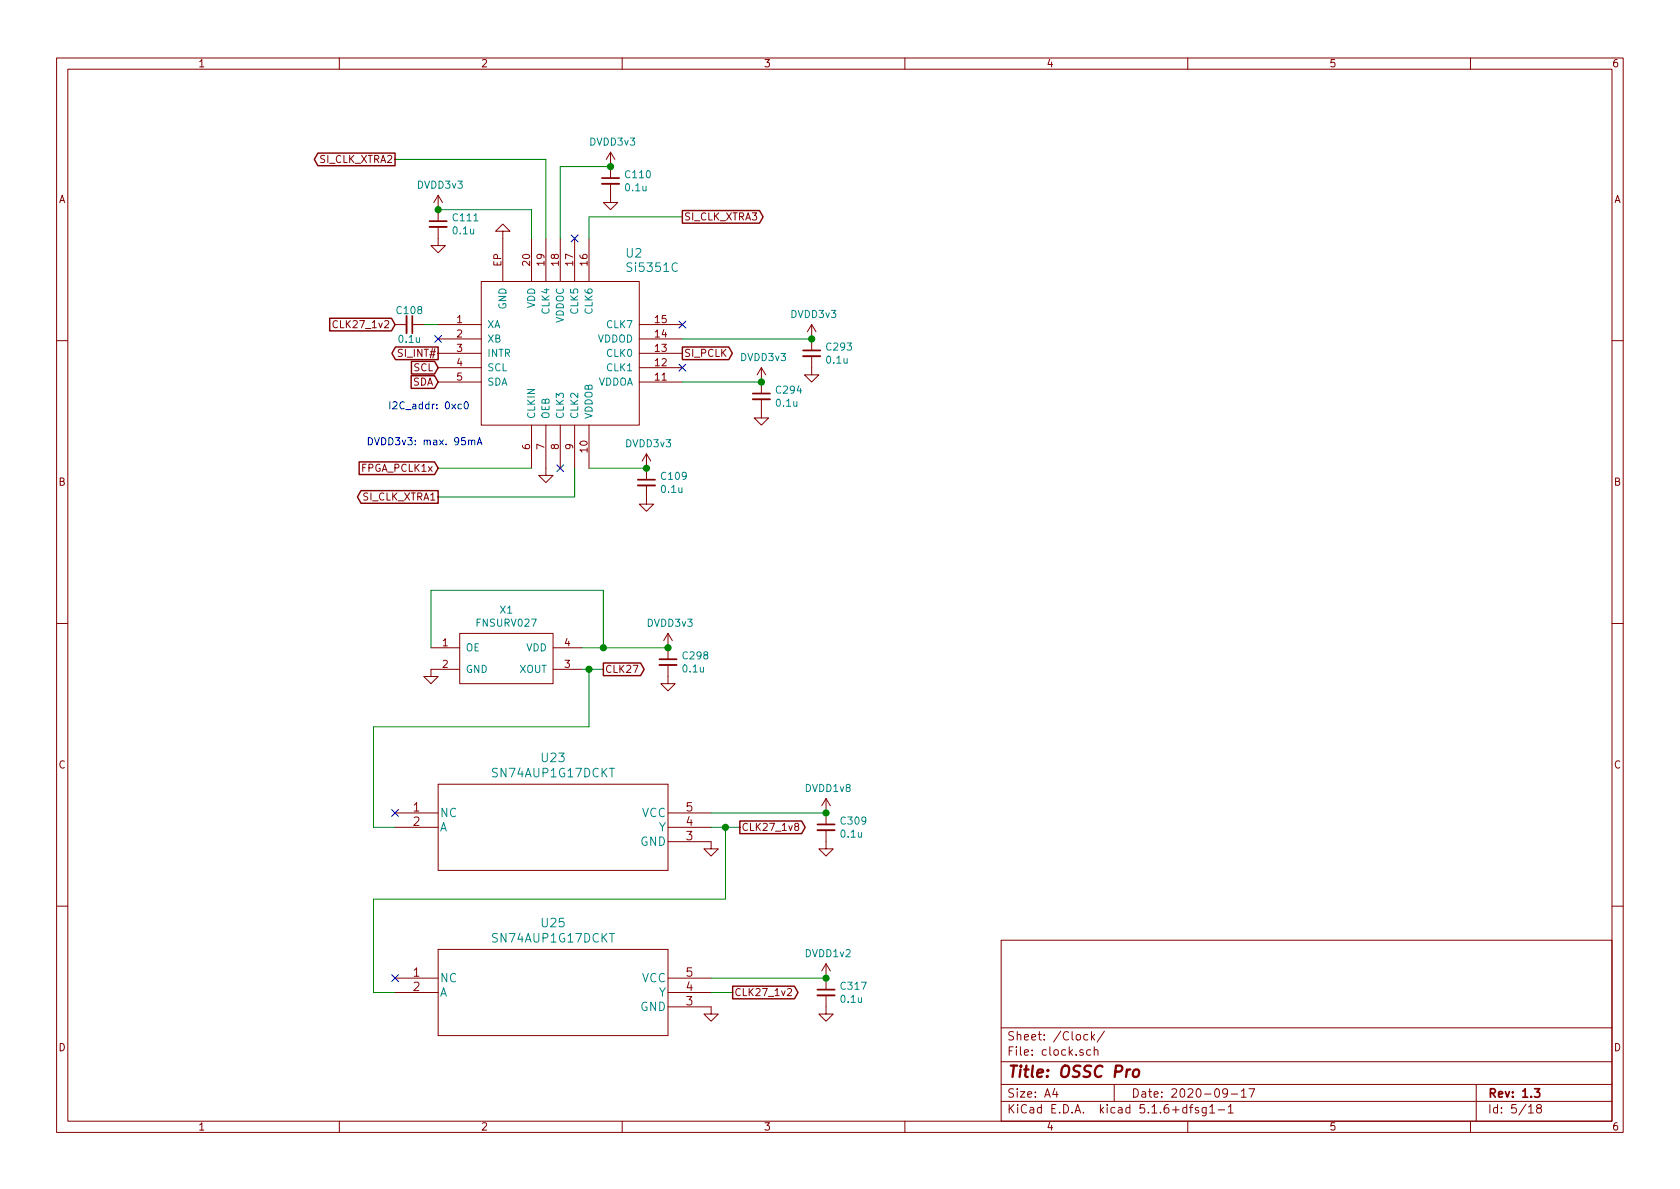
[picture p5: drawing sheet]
<svg xmlns="http://www.w3.org/2000/svg" width="297mm" height="210mm" viewBox="0 0 297 210" stroke-linecap="round" stroke-linejoin="round" font-family="sans-serif">
<g fill="none" stroke="#840000" stroke-width=".18">
<path d="M10 10.3h277v189.9h-277zM12 12.2h273v186.1h-273zM60 10.3v1.9M110 10.3v1.9M160 10.3v1.9M210 10.3v1.9M260 10.3v1.9M77.5 34.5v4.6M77.5 34.5l-.8 1.3M77.5 34.5l.7 1.3M107.9 32.5v3.3h1.3l-1.3 1.3-1.2-1.3h1.2M107.9 26.9l-.7 1.3"/>
<path d="M107.9 26.9v4.6M107.9 26.9l.8 1.3M59.7 56.8a.6 .6 0 0 0-.9 .4 .6 .6 0 0 0 .6 .8l.3-.2M69.8 57.4h2.1M72.9 57.4h2M77.5 40.1v3.3h1.2l-1.2 1.3-1.3-1.3h1.3M77.5 57.4h7.6M77.5 59.9h7.6M85.1 49.8h27.9v25.4h-27.9zM88.9 40.9h1.3l-1.3-1.3-1.3 1.3h1.3v8.9M94 42.2v7.6M96.5 42.2v7.6"/>
<path d="M99.1 42.2v7.6M101.6 42.2v7.6M104.1 42.2v7.6M113 57.4h7.6M113 59.9h7.6M143.5 57.4v4.6M143.5 57.4l-.8 1.3M143.5 57.4l.8 1.3M10 60.2h2M77.5 67.6h7.6M77.5 65h7.6M77.5 62.5h7.6"/>
<path d="M94 75.2v7.6M96.5 75.2v8.9h1.3l-1.3 1.2-1.3-1.2h1.3M99.1 75.2v7.6M101.6 75.2v7.6M104.1 75.2v7.6M113 67.6h7.6M113 65h7.6M113 62.5h7.6M134.6 70.6v3.3h1.3l-1.3 1.3-1.3-1.3h1.3M134.6 65v4.6M134.6 65l-.7 1.3M134.6 65l.8 1.3"/>
<path d="M143.5 63v3.3h1.3l-1.3 1.3-1.3-1.3h1.3M285 60.2h2M114.3 85.8v3.3h1.3l-1.3 1.3-1.3-1.3h1.3M114.3 80.3v4.5M114.3 80.3l-.8 1.2M114.3 80.3l.8 1.2M10 110.3h2M76.2 114.5h5.1M81.3 112h16.5v8.9h-16.5zM81.3 118.4h-5.1v1.2h1.3l-1.3 1.3-1.3-1.3h1.3M97.8 114.5h5.1M97.8 118.4h5.1"/>
<path d="M118.1 117.6v3.3h1.3l-1.3 1.3-1.3-1.3h1.3M118.1 112l-.8 1.3M118.1 112v4.6M118.1 112l.8 1.3M285 110.3h2M77.5 138.7h40.6v15.2h-40.6zM69.8 143.8h7.7M69.8 146.3h7.7M118.1 148.8h7.6v1.3h1.3l-1.3 1.3-1.2-1.3h1.2M118.1 143.8h7.6M118.1 146.3h7.6M140.7 146.1l-.1-.1v-.3l.4-.1 .2 .1v.3l-.6 .2-.1 .2v.2l.2 .3h.3l.2-.3v-.4l-.2-.1"/>
<path d="M146 146.8v3.3h1.3l-1.3 1.3-1.2-1.3h1.2M146 141.2v4.6M146 141.2l-.7 1.3M146 141.2l.8 1.3M10 160.2h2M69.8 173h7.7M69.8 175.5h7.7M77.5 167.9h40.6v15.2h-40.6zM118.1 178h7.6v1.3h1.3l-1.3 1.3-1.2-1.3h1.2M118.1 173h7.6M118.1 175.5h7.6M139.2 174.9l.5-.1 .3 .4-.1 .2-.7 .7h.8"/>
<path d="M146 176v3.3h1.3l-1.3 1.3-1.2-1.3h1.2M146 170.4v4.6M146 170.4l-.7 1.3M146 170.4l.8 1.3M177 166.3h108v32h-108zM285 160.2h2M60 198.3v1.9M110 198.3v1.9M160 198.3v1.9M177 194.8h108M177 191.8h108M177 187.8h108"/>
<path d="M177 181.8h108M186.5 192.5l-.4 1h1M186.8 193v1M192.3 183l-.4-.1-.3 .3 .1 .6 .2 .1 .4-.1M192.8 185.7l-.4-.1-.3 .3 .1 .6 .2 .1 .4-.1M193 182.4v1.5M193.1 183.4l.4 .5M193.5 185.7a.37 .37 0 0 1 .6 .1v.8M193.5 185.1v1.5M193.5 182.9l-.5 .6M195.3 182.3l-1.3 2M197 191.8v3"/>
<path d="M210 198.3v1.9M210.3 195.8h.6M210.9 195.3l-.4 .2v1.3M211.9 195.9l-.4-.1-.2 .2 .1 .3 .5 .1v.3h-.6M213.3 195.8v1.2l-.3 .3h-.4M213.3 195.9l-.5-.1-.3 .3 .1 .6 .2 .1 .5-.1M213.9 195.8l.4-.5v1.5M213.9 196.8h.9M215.4 196.3h1.1M217 193.2l-.1 .2a.48 .48 0 0 1-.6-.1v-.6a.48 .48 0 0 1 .6-.1l.1 .1a1.19 1.19 0 0 1-.2 1.2l-.5 .1M217.2 195.8l.4-.5v1.5M217.2 196.8h.8"/>
<path d="M217.7 193.5h1.1M219.5 193l.4-.5v1.5M219.5 194h.8M220.8 192.5h1l-.6 1.5M260 198.3v1.9M261 191.8v6.5M270.3 195.8l.4-.5v1.5M270.3 196.8h.8M272 196l-.3-.3 .1-.2a.48 .48 0 0 1 .6-.1l.1 .2-.1 .3-.6 .1a.48 .48 0 0 0 0 .7l.2 .1 .5-.1v-.4l-.2-.3"/>
</g>
<path d="M75.9 39.1h3.1M106.4 31.5h3.1M72.9 55.9v3M133.1 69.6h3M142 62h3M112.8 84.8h3M116.6 116.6h3M144.5 145.8h3.1M144.5 175h3.1M271.3 192.5h.9l-.5 .6 .5 .1v.7l-.2 .1-.7-.1" fill="none" stroke="#840000" stroke-width=".3"/>
<path d="M200.5 189.3a.53 .53 0 0 1 .5-.2 .53 .53 0 0 1 .4 .4l-.1 .6a.56 .56 0 0 1-.5 .4 .56 .56 0 0 1-.5-.4z" fill="none" stroke="#840000" stroke-width=".41"/>
<path d="M106.4 32.5h3.1M71.9 55.9v3M75.9 40.1h3.1M133.1 70.6h3M142 63h3M112.8 85.8h3M116.6 117.6h3M144.5 146.8h3.1M144.5 176h3.1" fill="none" stroke="#840000" stroke-width=".33"/>
<g fill="none" stroke="#008400" stroke-width=".18">
<path d="M69.8 28.2h26.7v14M77.5 37.1h16.5v5.1M107.9 29.5h-8.8v12.7M120.6 38.3h-16.5v3.9M74.9 57.4h2.6M120.6 59.9h22.9M120.6 67.6h14M77.5 82.8h16.5M101.6 82.8v5.1h-24.1M104.1 82.8h10.2M76.2 114.5v-10.1h30.5v10.1M102.9 114.5h15.2"/>
<path d="M102.9 118.4h3.8M104.1 118.4v10.1h-38.1v17.8h3.8M125.7 146.3h5.1M125.7 143.8h20.3M128.3 146.3v12.7h-62.3v16.5h3.8M125.7 173h20.3M125.7 175.5h3.8"/>
</g>
<path d="M56.2 27.1h13.6v2.2h-13.6l-.6-1.1zM120.6 37.2h13.7l.6 1.1-.6 1.2h-13.7zM58.3 56.3h10.9l.6 1.1-.6 1.1h-10.9zM69.9 61.4h7.6v2.2h-7.6l-.6-1.1zM72.7 66.4h4.1l.7 1.2-.7 1.1h-4.1zM72.7 63.9h4.1l.7 1.1-.7 1.1h-4.1zM120.6 61.4h8.3l.6 1.1-.6 1.1h-8.3zM63.5 81.7h13.3l.7 1.1-.7 1.1h-13.3zM63.8 86.8h13.7v2.2h-13.7l-.6-1.1zM106.7 117.2h6.6l.6 1.2-.6 1.1h-6.6zM130.8 145.2h10.9l.7 1.1-.7 1.1h-10.9zM129.5 174.4h11l.6 1.1-.6 1.1h-11z" fill="none" stroke="#840000" stroke-width=".25"/>
<path d="M81.6 71.5h-.4l-.2 .2 .1 .6h.5M82.2 71.2l.2-.2a.67 .67 0 0 1 .4 .7 .67 .67 0 0 1-.4 .6l-.3-.2v-.3zM82.9 77.9l.1-.1 .3 .1 .1 .8M83.4 78l.2-.2 .3 .1v.8M84.4 78.7l.4-1.3 .4 1.3M84.5 78.3h.6" fill="none" stroke="#0000c2" stroke-width=".18"/>
<g fill="#008400" stroke="#008400" stroke-width=".25">
<circle cx="146.1" cy="173" r=".51"/>
<circle cx="77.5" cy="37.1" r=".51"/>
<circle cx="108" cy="29.5" r=".51"/>
<circle cx="106.7" cy="114.5" r=".51"/>
<circle cx="143.5" cy="59.9" r=".51"/>
<circle cx="134.6" cy="67.6" r=".51"/>
<circle cx="118.1" cy="114.5" r=".51"/>
<circle cx="128.3" cy="146.3" r=".51"/>
<circle cx="114.3" cy="82.8" r=".51"/>
<circle cx="104.1" cy="118.4" r=".51"/>
<circle cx="146.1" cy="143.8" r=".51"/>
</g>
<g fill="none" stroke="#000084" stroke-width=".18">
<path d="M76.9 59.3l1.2 1.2M78.1 59.3l-1.2 1.2M101 41.5l1.2 1.3M102.2 41.5l-1.2 1.3M120 56.8l1.3 1.2M121.3 56.8l-1.3 1.2M120 64.4l1.3 1.2M121.3 64.4l-1.3 1.2M98.5 82.2l1.2 1.2M99.7 82.2l-1.2 1.2M69.2 143.1l1.3 1.3M70.5 143.1l-1.3 1.3"/>
<path d="M69.2 172.4l1.3 1.2M70.5 172.4l-1.3 1.2"/>
</g>
<text font-size="2.8" fill="#840000" x="178" y="190.5">Title: OSSC Pro</text>
<g font-size="2.1" fill="#008484">
<text x="110.7" y="45.5">U2</text>
<text x="111.2" y="48.1">Si5351C</text>
<text x="87.4" y="137.5">SN74AUP1G17DCKT</text>
<text x="95.9" y="134.8">U23</text>
<text x="77.7" y="144.5">NC</text>
<text x="77.7" y="147">A</text>
<text x="113.2" y="149.6">GND</text>
<text x="113.5" y="144.5">VCC</text>
<text x="116.5" y="147">Y</text>
<text x="87.4" y="166.7">SN74AUP1G17DCKT</text>
<text x="95.9" y="164">U25</text>
<text x="77.7" y="173.7">NC</text>
<text x="113.5" y="173.7">VCC</text>
<text x="77.7" y="176.2">A</text>
<text x="113.2" y="178.8">GND</text>
<text x="116.5" y="176.2">Y</text>
</g>
<g font-size="2.1" fill="#840000">
<text x="73.1" y="143.5">1</text>
<text x="121.3" y="143.5">5</text>
<text x="73.1" y="146">2</text>
<text x="121.3" y="148.6">3</text>
<text x="121.3" y="146">4</text>
<text x="73.1" y="172.7">1</text>
<text x="121.3" y="172.7">5</text>
<text x="73.1" y="175.3">2</text>
<text x="121.3" y="177.8">3</text>
<text x="121.3" y="175.3">4</text>
<text x="178" y="184">Sheet: /Clock/</text>
<text x="178" y="186.7">File: clock.sch</text>
<text x="178" y="196.9">KiCad E.D.A. kicad 5.1.6+dfsg1-1</text>
<text x="178" y="194.1">Size: A4</text>
<text x="200" y="194.1">Date: 2020-09-17</text>
<text x="263" y="194.1">Rev: 1.3</text>
<text x="263" y="196.9">Id: 5/18</text>
</g>
<g font-size="1.8" fill="#840000">
<text x="35" y="11.9">1</text>
<text x="85" y="11.9">2</text>
<text x="135" y="11.9">3</text>
<text x="185" y="11.9">4</text>
<text x="235" y="11.9">5</text>
<text x="285" y="11.9">6</text>
<text x="56.5" y="28.8">SI_CLK_XTRA2</text>
<text x="10.4" y="35.9">A</text>
<text x="285.4" y="35.9">A</text>
<text x="120.9" y="39">SI_CLK_XTRA3</text>
<text x="88.6" y="47.1" transform="rotate(-90 88.6 47.1)">EP</text>
<text x="93.7" y="46.9" transform="rotate(-90 93.7 46.9)">20</text>
<text x="96.3" y="46.9" transform="rotate(-90 96.3 46.9)">19</text>
<text x="98.8" y="46.9" transform="rotate(-90 98.8 46.9)">18</text>
<text x="101.3" y="46.9" transform="rotate(-90 101.3 46.9)">17</text>
<text x="103.9" y="46.9" transform="rotate(-90 103.9 46.9)">16</text>
<text x="59.5" y="58">CLK27_1v2</text>
<text x="80.8" y="57.1">1</text>
<text x="80.8" y="59.7">2</text>
<text x="115.9" y="59.7">14</text>
<text x="115.9" y="57.1">15</text>
<text x="70.7" y="63.1">SI_INT#</text>
<text x="73.2" y="65.7">SCL</text>
<text x="80.8" y="62.2">3</text>
<text x="80.8" y="64.8">4</text>
<text x="115.9" y="64.8">12</text>
<text x="115.9" y="62.2">13</text>
<text x="120.9" y="63.1">SI_PCLK</text>
<text x="72.9" y="68.2">SDA</text>
<text x="80.8" y="67.3">5</text>
<text x="115.9" y="67.3">11</text>
<text x="64" y="83.4">FPGA_PCLK1x</text>
<text x="93.7" y="79.5" transform="rotate(-90 93.7 79.5)">6</text>
<text x="96.3" y="79.5" transform="rotate(-90 96.3 79.5)">7</text>
<text x="98.8" y="79.5" transform="rotate(-90 98.8 79.5)">8</text>
<text x="101.3" y="79.5" transform="rotate(-90 101.3 79.5)">9</text>
<text x="103.9" y="80" transform="rotate(-90 103.9 80)">10</text>
<text x="10.4" y="85.9">B</text>
<text x="64.1" y="88.5">SI_CLK_XTRA1</text>
<text x="285.4" y="85.9">B</text>
<text x="78.3" y="114.3">1</text>
<text x="78.3" y="118.1">2</text>
<text x="99.8" y="118.1">3</text>
<text x="99.8" y="114.3">4</text>
<text x="106.9" y="119">CLK27</text>
<text x="10.4" y="135.9">C</text>
<text x="285.4" y="135.9">C</text>
<text x="131.1" y="146.9">CLK27_1v8</text>
<text x="129.8" y="176.1">CLK27_1v2</text>
<text x="10.4" y="185.9">D</text>
<text x="285.4" y="185.9">D</text>
<text x="35" y="199.9">1</text>
<text x="85" y="199.9">2</text>
<text x="135" y="199.9">3</text>
<text x="185" y="199.9">4</text>
<text x="235" y="199.9">5</text>
<text x="285" y="199.9">6</text>
</g>
<g font-size="1.8" fill="#008484">
<text x="104.4" y="25.7">DVDD3v3</text>
<text x="73.9" y="33.4">DVDD3v3</text>
<text x="110.7" y="31.5">C110</text>
<text x="110.7" y="33.8">0.1u</text>
<text x="80.2" y="39.1">C111</text>
<text x="80.2" y="41.4">0.1u</text>
<text x="70.3" y="55.5">C108</text>
<text x="86.1" y="58">XA</text>
<text x="89.5" y="54.7" transform="rotate(-90 89.5 54.7)">GND</text>
<text x="94.6" y="54.5" transform="rotate(-90 94.6 54.5)">VDD</text>
<text x="97.2" y="55.4" transform="rotate(-90 97.2 55.4)">CLK4</text>
<text x="99.7" y="57.2" transform="rotate(-90 99.7 57.2)">VDDOC</text>
<text x="102.2" y="55.4" transform="rotate(-90 102.2 55.4)">CLK5</text>
<text x="104.8" y="55.4" transform="rotate(-90 104.8 55.4)">CLK6</text>
<text x="107.4" y="58">CLK7</text>
<text x="139.9" y="56.2">DVDD3v3</text>
<text x="70.6" y="60.6">0.1u</text>
<text x="86.1" y="60.6">XB</text>
<text x="86.1" y="63.1">INTR</text>
<text x="86.1" y="65.7">SCL</text>
<text x="105.6" y="60.6">VDDOD</text>
<text x="107.4" y="65.7">CLK1</text>
<text x="107.4" y="63.1">CLK0</text>
<text x="131" y="63.8">DVDD3v3</text>
<text x="146.3" y="62">C293</text>
<text x="146.3" y="64.3">0.1u</text>
<text x="86.1" y="68.2">SDA</text>
<text x="105.6" y="68.2">VDDOA</text>
<text x="137.4" y="69.6">C294</text>
<text x="137.4" y="71.9">0.1u</text>
<text x="94.6" y="74.2" transform="rotate(-90 94.6 74.2)">CLKIN</text>
<text x="97.2" y="74.2" transform="rotate(-90 97.2 74.2)">OEB</text>
<text x="99.7" y="74.2" transform="rotate(-90 99.7 74.2)">CLK3</text>
<text x="102.2" y="74.2" transform="rotate(-90 102.2 74.2)">CLK2</text>
<text x="104.8" y="74.2" transform="rotate(-90 104.8 74.2)">VDDOB</text>
<text x="110.7" y="79.1">DVDD3v3</text>
<text x="117" y="84.9">C109</text>
<text x="117" y="87.2">0.1u</text>
<text x="84.4" y="110.8">FNSURV027</text>
<text x="88.5" y="108.5">X1</text>
<text x="114.5" y="110.8">DVDD3v3</text>
<text x="82.3" y="115.2">OE</text>
<text x="82.3" y="119">GND</text>
<text x="91.9" y="119">XOUT</text>
<text x="93" y="115.2">VDD</text>
<text x="120.9" y="116.6">C298</text>
<text x="120.9" y="118.9">0.1u</text>
<text x="142.5" y="140">DVDD1v8</text>
<text x="148.8" y="145.8">C309</text>
<text x="148.8" y="148.1">0.1u</text>
<text x="142.5" y="169.3">DVDD1v2</text>
<text x="148.8" y="175">C317</text>
<text x="148.8" y="177.3">0.1u</text>
</g>
<g font-size="1.8" fill="#0000c2">
<text x="68.6" y="72.4">I2C_addr: 0xc0</text>
<text x="64.8" y="78.7">DVDD3v3: max. 95mA</text>
</g>
</svg>
